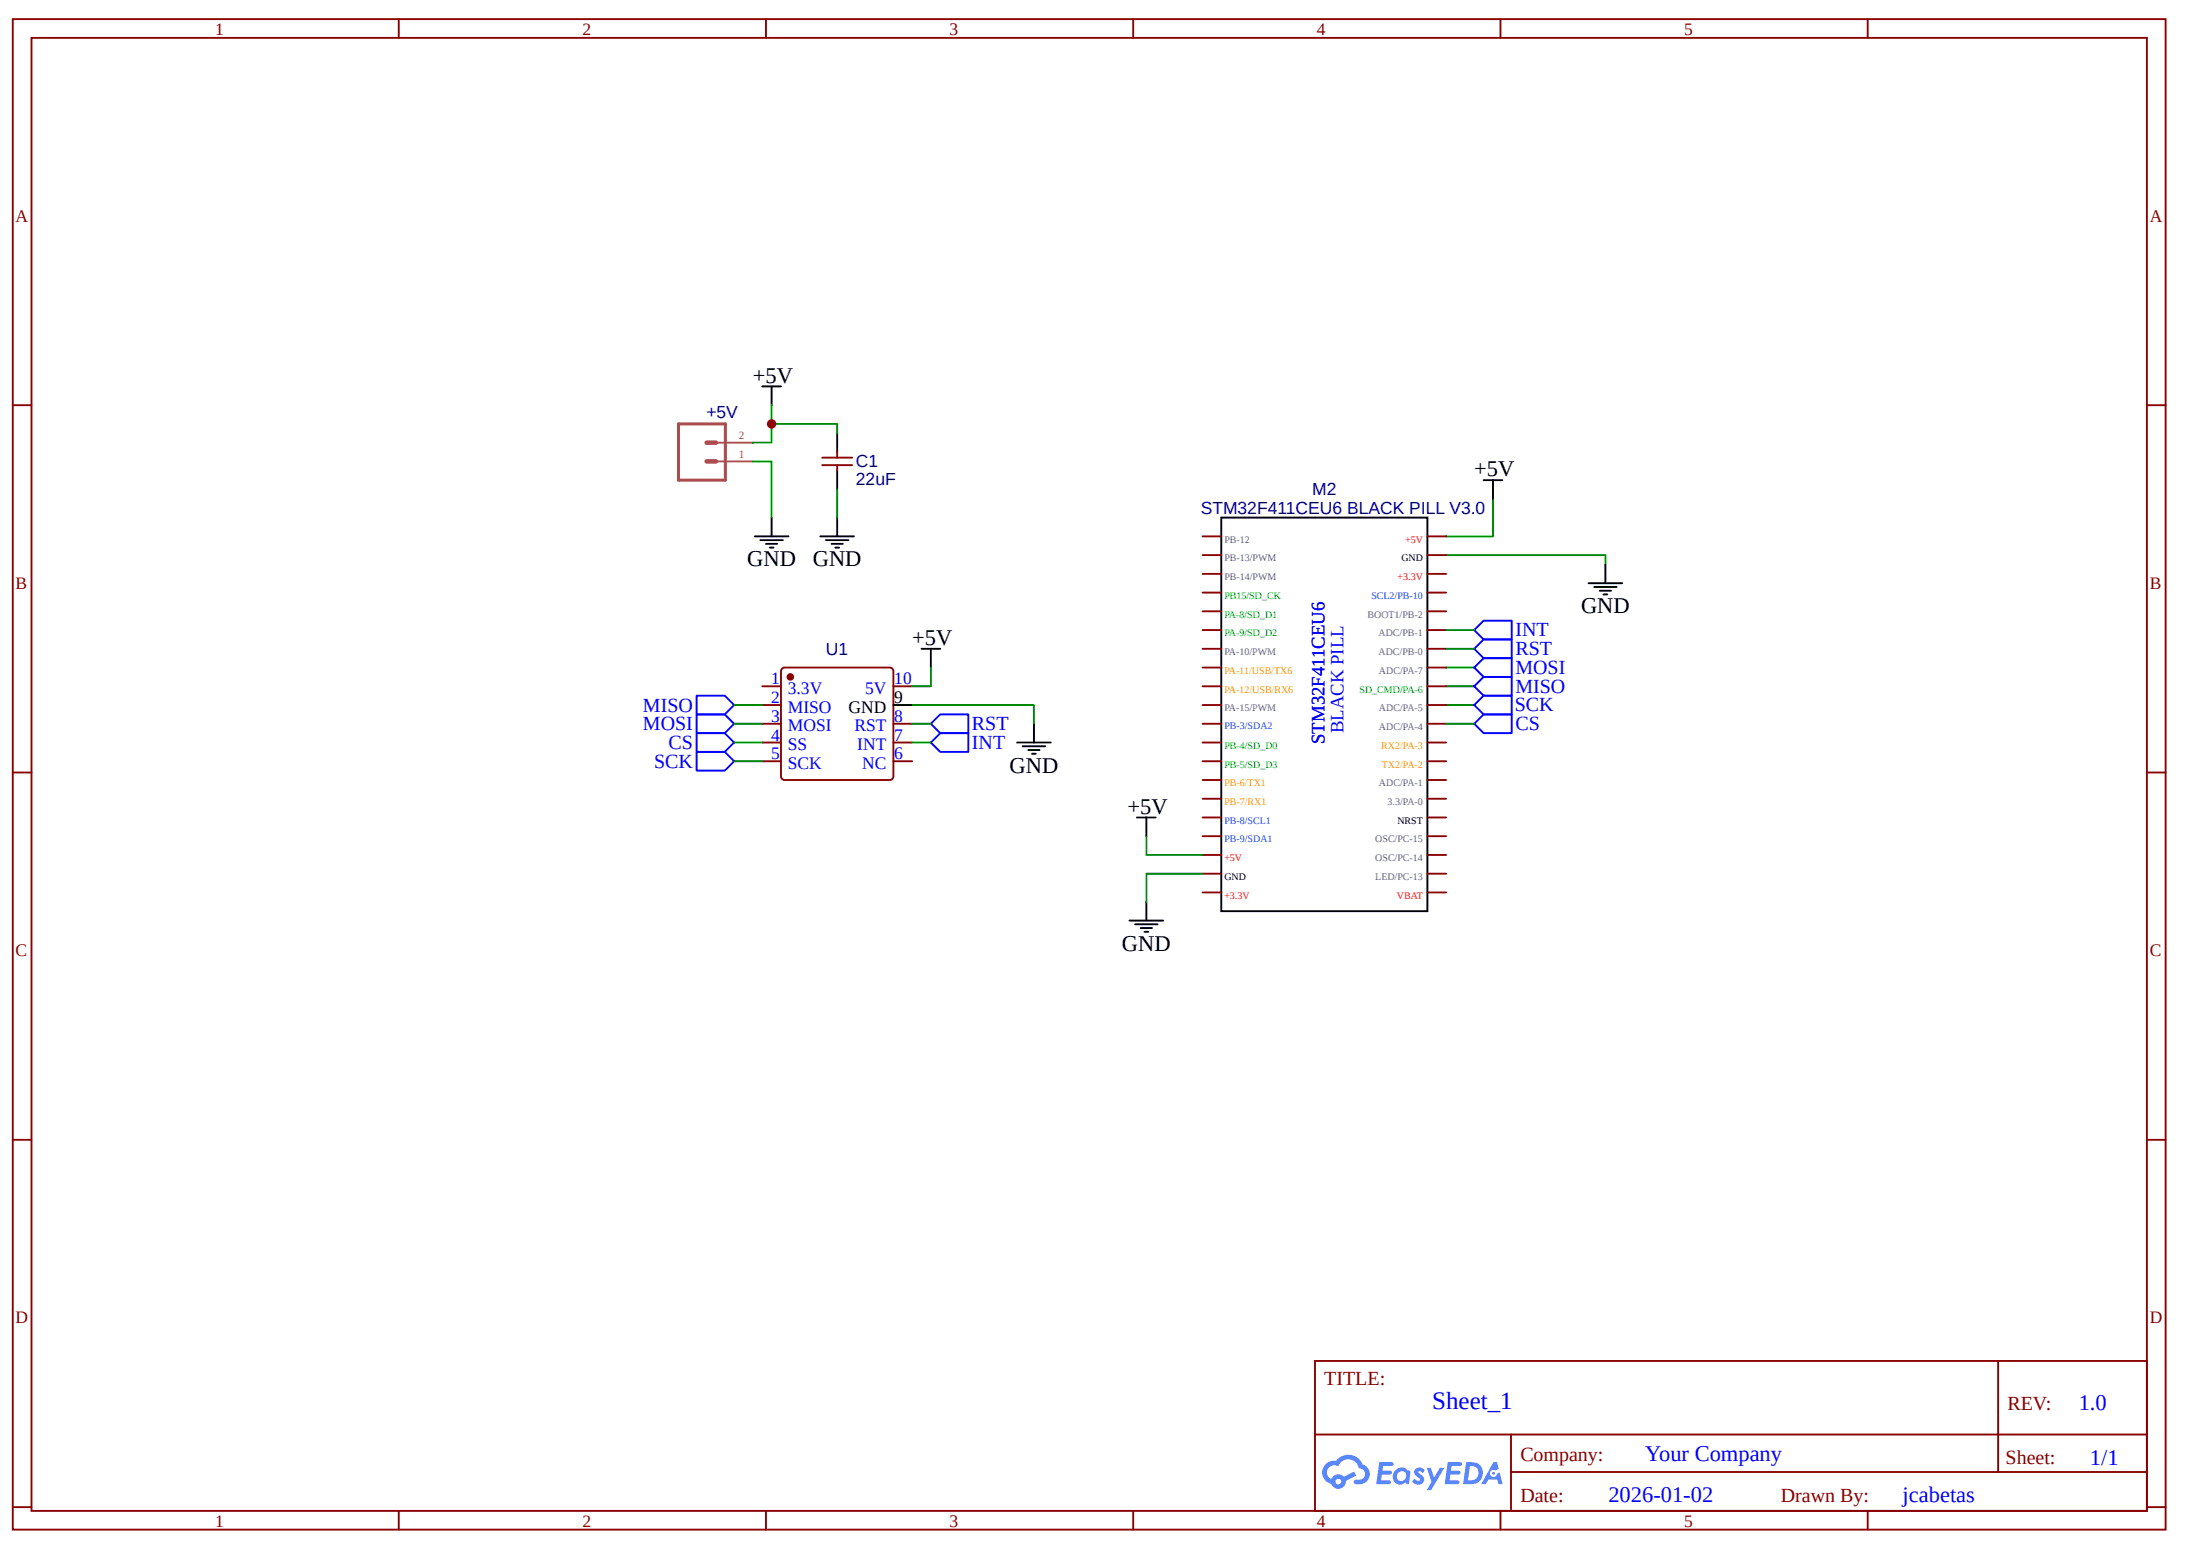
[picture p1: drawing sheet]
<svg xmlns="http://www.w3.org/2000/svg" width="297mm" height="210mm" viewBox="0 0 297 210" stroke-linecap="round" stroke-linejoin="round" font-family="sans-serif">
<g fill="none" stroke="#800" stroke-width=".25">
<path d="M1.7 2.6h290.7v203.9h-290.7zM4.3 5.1h285.5v198.8h-285.5zM53.8 2.6v2.5M103.4 2.6v2.5M153 2.6v2.5M202.6 2.6v2.5M252.1 2.6v2.5M1.7 54.7h2.6M289.8 54.7h2.6M1.7 104.3h2.6M289.8 104.3h2.6M1.7 153.8h2.6"/>
<path d="M289.8 153.8h2.6M177.5 183.7h112.3v20.2h-112.3zM177.6 193.6h112.1M204 198.7h85.7M204 193.6v10.1M269.8 183.7v15M1.7 203.4h2.6M53.8 203.9v2.6M103.4 203.9v2.6M153 203.9v2.6M202.6 203.9v2.6M252.1 203.9v2.6"/>
<path d="M289.8 203.4h2.6"/>
</g>
<g fill="#58f">
<path d="M191.1 198.2l.5-.1 .4 .1 .3 .2-.2 .5a.33 .33 0 0 0-.3-.3 .33 .33 0 0 0-.3 .1 1.75 1.75 0 0 1 .8 1 .89 .89 0 0 1-.8 .7 .89 .89 0 0 1-.9-.4l.4-.4a.42 .42 0 0 0 .3 .3 .42 .42 0 0 0 .4-.2 1.87 1.87 0 0 1-.8-1z"/>
<path d="M192.6 198.1h.6l.4 1.3 .8-1.3h.6l-1.8 3h-.6l.7-1.1z"/>
<path d="M186.2 197.4h1.7a.26 .26 0 0 1 .2 .2 .26 .26 0 0 1-.2 .3h-1.2l-.1 .6h1.1l.2 .3a.33 .33 0 0 1-.4 .2h-.9l-.2 .8h.6a.8 .8 0 0 1 .7 .1 .26 .26 0 0 1-.2 .4h-1.7z"/>
<path d="M195.5 197.4h1.6a.26 .26 0 0 1 .3 .2 .26 .26 0 0 1-.3 .3h-1.1l-.1 .6h1.1l.2 .3a.33 .33 0 0 1-.5 .2h-.9l-.1 .8h.5a.8 .8 0 0 1 .8 .1 .26 .26 0 0 1-.2 .4h-1.8z"/>
<path d="M201.6 197.4h.5l.2 .9-.4 .2a.49 .49 0 0 0-.7 .2 .49 .49 0 0 0 .3 .7 .49 .49 0 0 0 .6-.5l.4-.2 .4 1.6h-.6l-.2-.6h-1.2l-.3 .6h-.6z"/>
<path d="M197.9 197.4l-.4 2.9a3.1 3.1 0 0 0 2.1-.3 1.5 1.5 0 0 0 .5-1.8 1.5 1.5 0 0 0-1.7-.8zM198.4 197.9a.99 .99 0 0 1 1.2 1 .99 .99 0 0 1-1.2 .9h-.2z"/>
<path d="M188.5 198.4a1.07 1.07 0 0 0-.4 1.4 1.07 1.07 0 0 0 1.4 .4l.2-.1 .5 .2 .2-1.6-.1-.2h-.3a1.01 1.01 0 0 0-1.5-.1zM188.8 198.8a.63 .63 0 0 1 .9 0 .63 .63 0 0 1-.1 .9 .63 .63 0 0 1-.9 0 .63 .63 0 0 1 .1-.9z"/>
<path d="M179 197.6a1.58 1.58 0 0 0 .7 2.7 1.01 1.01 0 0 0 1.2 .6 1.01 1.01 0 0 0 .8-1l1.4-.7-.3-.6-1.4 .7a1.02 1.02 0 0 0-1.7 .4 .99 .99 0 0 1-.4-1.4 .99 .99 0 0 1 1.4-.4 1.46 1.46 0 0 1 1.5-.9 1.46 1.46 0 0 1 1.3 1.2 .77 .77 0 0 1 .8 .7 .77 .77 0 0 1-.7 .8h-.5a.31 .31 0 0 0-.3 .3 .31 .31 0 0 0 .2 .3 1.43 1.43 0 0 0 1.8-.7 1.43 1.43 0 0 0-.5-1.8l-.4-.2a2.08 2.08 0 0 0-3.5-.4h-.3a1.66 1.66 0 0 0-1.1 .4zM180.3 200a.4 .4 0 0 1 .8 0 .4 .4 0 0 1-.8 0z"/>
<circle cx="201.6" cy="198.9" r=".19"/>
</g>
<path d="M195.2 74.9h21.5v1.3M201.6 67.3v5.1h-6.4M195.2 92.6h3.8M195.2 90.1h3.8M195.2 95.2h3.8" fill="none" stroke="#080" stroke-width=".25"/>
<path d="M164.9 69.9h27.8v53.1h-27.8zM200.3 64.8h2.5M201.6 64.8v2.5M214.5 78.7h4.5M215.2 79.2h3.1M216 79.7h1.5M216.7 76.2v2.5M216.5 80.2h.5" fill="none" stroke="#000" stroke-width=".25"/>
<path d="M199 90.1l1.3-1.3h3.8v2.6h-3.8zM199 92.6l1.3-1.2h3.8v2.5h-3.8zM199 95.2l1.3-1.3h3.8v2.5h-3.8z" fill="none" stroke="#00f" stroke-width=".25"/>
<g fill="none" stroke="#800" stroke-width=".25">
<path d="M162.3 80h2.6M162.3 77.5h2.6M162.3 74.9h2.6M162.3 72.4h2.6M192.7 80h2.5M192.7 77.5h2.5M192.7 74.9h2.5M192.7 72.4h2.5M105.6 90.3l.3-.2h14.2a.51 .51 0 0 1 .5 .5v14.2a.51 .51 0 0 1-.5 .5h-14.2a.51 .51 0 0 1-.5-.5v-14.2zM162.3 97.7h2.6M162.3 95.2h2.6M162.3 92.6h2.6"/>
<path d="M162.3 90.1h2.6M162.3 87.6h2.6M162.3 85h2.6M162.3 82.5h2.6M192.7 97.7h2.5M192.7 95.2h2.5M192.7 92.6h2.5M192.7 90.1h2.5M192.7 87.6h2.5M192.7 85h2.5M192.7 82.5h2.5M162.3 117.9h2.6"/>
<path d="M162.3 115.4h2.6M162.3 112.9h2.6M162.3 110.3h2.6M162.3 107.8h2.6M162.3 105.3h2.6M162.3 102.8h2.6M162.3 100.2h2.6M192.7 117.9h2.5M192.7 115.4h2.5M192.7 112.9h2.5M192.7 110.3h2.5M192.7 107.8h2.5"/>
<path d="M192.7 105.3h2.5M192.7 102.8h2.5M192.7 100.2h2.5M162.3 120.5h2.6M192.7 120.5h2.5"/>
</g>
<circle cx="106.7" cy="91.4" r=".38" fill="#800"/>
<g fill="none" stroke="#800" stroke-width=".25">
<path d="M111 62.8h4M111 61.8h4M113 61v.8M113 62.8v.7M102.9 92.6h2.5M102.9 95.2h2.5M102.9 97.7h2.5M120.6 92.6h2.5M120.6 97.7h2.5M102.9 100.2h2.5M102.9 102.8h2.5M120.6 100.2h2.5"/>
<path d="M120.6 102.8h2.5"/>
<circle cx="106.7" cy="91.4" r=".38"/>
</g>
<g fill="none" stroke="#000" stroke-width=".25">
<path d="M102.9 52.2h2.5M104.2 52.2v2.5M113 58.5v2.5M101.9 72.4h4.5M102.7 72.9h3M103.4 73.4h1.5M103.9 73.9h.5M104.2 69.9v2.5M110.7 72.4h4.6M111.5 72.9h3M112.3 73.4h1.5M112.8 73.9h.5"/>
<path d="M113 63.5v2.6M113 69.9v2.5M120.6 95.2h2.5M124.4 87.6h2.5M125.7 87.6v2.5M139.6 97.7v2.5M137.3 100.2h4.6M138.1 100.7h3M138.8 101.2h1.5M139.3 101.7h.5M153.5 110.3h2.5M154.8 110.3v2.6"/>
<path d="M152.5 124.3h4.5M153.2 124.8h3.1M154 125.3h1.5M154.5 125.8h.5M154.8 121.7v2.6"/>
</g>
<path d="M94.1 93.9h3.7l1.3 1.3-1.3 1.2h-3.7zM94.1 96.4h3.7l1.3 1.3-1.3 1.3h-3.7zM94.1 99h3.7l1.3 1.2-1.3 1.3h-3.7zM125.7 97.7l1.2-1.3h3.8v2.6h-3.8zM199 97.7l1.3-1.3h3.8v2.6h-3.8zM199 87.6l1.3-1.3h3.8v2.5h-3.8zM199 85l1.3-1.2h3.8v2.5h-3.8zM94.1 101.5h3.7l1.3 1.3-1.3 1.2h-3.7zM125.7 100.2l1.2-1.2h3.8v2.5h-3.8z" fill="none" stroke="#00f" stroke-width=".25"/>
<g fill="none" stroke="#080" stroke-width=".25">
<path d="M104.2 54.7v5h-2.6M104.2 57.2h8.8v1.3M101.6 62.3h2.6v7.6M113 66.1v3.8M99.1 97.7h3.8M99.1 95.2h3.8M123.1 95.2h16.5v2.5M123.1 97.7h2.6M125.7 90.1v2.5h-2.6M195.2 97.7h3.8M195.2 85h3.8M195.2 87.6h3.8"/>
<path d="M99.1 100.2h3.8M99.1 102.8h3.8M123.1 100.2h2.6M154.8 112.9v2.5h7.5M162.3 117.9h-7.5v3.8"/>
</g>
<path d="M91.6 57.2h6.3v7.6h-6.3z" fill="none" stroke="#a54b4b" stroke-width=".4"/>
<path d="M95.4 59.7h1.3M95.4 62.3h1.3" fill="none" stroke="#a54b4b" stroke-width=".61"/>
<path d="M96.7 59.7h4.9M96.7 62.3h4.9" fill="none" stroke="#a54b4b" stroke-width=".25"/>
<circle cx="104.2" cy="57.2" r=".63" fill="#c00"/>
<text font-size="3.4" fill="#00f" x="193.4" y="190.2">Sheet_1</text>
<g font-size="3">
<text x="101.6" y="51.7">+5V</text>
<text x="199" y="64.3">+5V</text>
<text x="100.9" y="76.4">GND</text>
<text x="109.7" y="76.4">GND</text>
<text x="213.4" y="82.8">GND</text>
<text x="123.1" y="87.1">+5V</text>
<text x="136.3" y="104.3">GND</text>
<text x="152.2" y="109.8">+5V</text>
<text x="151.5" y="128.3">GND</text>
</g>
<g font-size="3" fill="#00f">
<text x="280.6" y="190.3">1.0</text>
<text x="222.1" y="197.2">Your Company</text>
<text x="282.2" y="197.7">1/1</text>
<text x="217.1" y="202.8">2026-01-02</text>
<text x="256.9" y="202.7">jcabetas</text>
</g>
<g font-size="2.7" fill="#00f">
<text x="204.6" y="88.4">RST</text>
<text x="204.6" y="85.9">INT</text>
<text x="204.6" y="91">MOSI</text>
<text x="204.6" y="93.5">MISO</text>
<text x="86.8" y="96.1">MISO</text>
<text x="86.8" y="98.6">MOSI</text>
<text x="90.2" y="101.1">CS</text>
<text x="131.2" y="98.6">RST</text>
<text x="131.2" y="101.1">INT</text>
<text x="204.5" y="96">SCK</text>
<text x="204.6" y="98.6">CS</text>
<text x="88.3" y="103.7">SCK</text>
</g>
<g font-size="2.7" fill="#800">
<text x="178.8" y="187">TITLE:</text>
<text x="271" y="190.3">REV:</text>
<text x="205.3" y="197.2">Company:</text>
<text x="270.8" y="197.6">Sheet:</text>
<text x="205.3" y="202.7">Date:</text>
<text x="240.4" y="202.7">Drawn By:</text>
</g>
<g font-size="2.5" fill="#00f">
<text x="178.8" y="100.4" transform="rotate(-90 178.8 100.4)">STM32F411CEU6</text>
<text x="181.4" y="99" transform="rotate(-90 181.4 99)">BLACK PILL</text>
</g>
<g font-size="2.4" fill="#800">
<text x="29" y="4.7">1</text>
<text x="78.6" y="4.7">2</text>
<text x="128.2" y="4.7">3</text>
<text x="177.8" y="4.7">4</text>
<text x="227.4" y="4.7">5</text>
<text x="2.1" y="29.9">A</text>
<text x="290.2" y="29.9">A</text>
<text x="2.1" y="79.5">B</text>
<text x="290.2" y="79.5">B</text>
<text x="2.1" y="129.1">C</text>
<text x="290.2" y="129.1">C</text>
<text x="2.1" y="178.6">D</text>
<text x="290.2" y="178.6">D</text>
<text x="29" y="206.1">1</text>
<text x="78.6" y="206.1">2</text>
<text x="128.2" y="206.1">3</text>
<text x="177.8" y="206.1">4</text>
<text x="227.4" y="206.1">5</text>
</g>
<g font-size="2.4" fill="#000080">
<text x="95.4" y="56.5">+5V</text>
<text x="115.6" y="65.4">22uF</text>
<text x="115.6" y="63.1">C1</text>
<text x="162.1" y="69.4">STM32F411CEU6 BLACK PILL V3.0</text>
<text x="177.2" y="66.8">M2</text>
<text x="111.5" y="88.4">U1</text>
</g>
<g font-size="2.4" fill="#00f">
<text x="104.1" y="92.4">1</text>
<text x="104.1" y="94.9">2</text>
<text x="106.4" y="93.6">3.3V</text>
<text x="116.8" y="93.6">5V</text>
<text x="120.7" y="92.4">10</text>
<text x="104.1" y="97.4">3</text>
<text x="104.1" y="100">4</text>
<text x="106.4" y="96.2">MISO</text>
<text x="106.4" y="98.7">MOSI</text>
<text x="106.4" y="101.2">SS</text>
<text x="115.3" y="98.7">RST</text>
<text x="115.7" y="101.2">INT</text>
<text x="120.7" y="100">7</text>
<text x="120.7" y="97.4">8</text>
<text x="104.1" y="102.5">5</text>
<text x="106.4" y="103.8">SCK</text>
<text x="116.4" y="103.8">NC</text>
<text x="120.7" y="102.5">6</text>
</g>
<g font-size="2.4">
<text x="120.7" y="94.9">9</text>
<text x="114.6" y="96.2">GND</text>
</g>
<g font-size="1.5" fill="#a54b4b">
<text x="99.7" y="59.3">2</text>
<text x="99.7" y="61.8">1</text>
</g>
<g font-size="1.3" fill="#666">
<text x="165.3" y="73.2">PB-12</text>
<text x="165.3" y="75.8">PB-13/PWM</text>
<text x="165.3" y="78.3">PB-14/PWM</text>
<text x="184.6" y="83.4">BOOT1/PB-2</text>
<text x="165.3" y="88.4">PA-10/PWM</text>
<text x="186.1" y="88.4">ADC/PB-0</text>
<text x="186.1" y="85.9">ADC/PB-1</text>
<text x="186.2" y="91">ADC/PA-7</text>
<text x="165.3" y="96">PA-15/PWM</text>
<text x="186.2" y="98.5">ADC/PA-4</text>
<text x="186.2" y="96">ADC/PA-5</text>
<text x="186.2" y="106.1">ADC/PA-1</text>
<text x="185.7" y="113.7">OSC/PC-15</text>
<text x="187.3" y="108.7">3.3/PA-0</text>
<text x="185.7" y="118.8">LED/PC-13</text>
<text x="185.7" y="116.2">OSC/PC-14</text>
</g>
<g font-size="1.3">
<text x="189.2" y="75.8">GND</text>
<text x="188.7" y="111.2">NRST</text>
<text x="165.3" y="118.8">GND</text>
</g>
<g font-size="1.3" fill="#f00">
<text x="189.7" y="73.2">+5V</text>
<text x="188.7" y="78.3">+3.3V</text>
<text x="165.3" y="116.2">+5V</text>
<text x="165.3" y="121.3">+3.3V</text>
<text x="188.6" y="121.3">VBAT</text>
</g>
<g font-size="1.3" fill="#0c0">
<text x="165.3" y="80.8">PB15/SD_CK</text>
<text x="165.3" y="83.4">PA-8/SD_D1</text>
<text x="165.3" y="85.9">PA-9/SD_D2</text>
<text x="183.5" y="93.5">SD_CMD/PA-6</text>
<text x="165.3" y="101.1">PB-4/SD_D0</text>
<text x="165.3" y="103.6">PB-5/SD_D3</text>
</g>
<g font-size="1.3" fill="#06f">
<text x="185.1" y="80.8">SCL2/PB-10</text>
<text x="165.3" y="98.4">PB-3/SDA2</text>
<text x="165.3" y="111.2">PB-8/SCL1</text>
<text x="165.3" y="113.7">PB-9/SDA1</text>
</g>
<g font-size="1.3" fill="#f90">
<text x="165.3" y="91">PA-11/USB/TX6</text>
<text x="165.3" y="93.5">PA-12/USB/RX6</text>
<text x="186.5" y="101.1">RX2/PA-3</text>
<text x="165.3" y="106.1">PB-6/TX1</text>
<text x="186.5" y="103.6">TX2/PA-2</text>
<text x="165.3" y="108.7">PB-7/RX1</text>
</g>
</svg>
